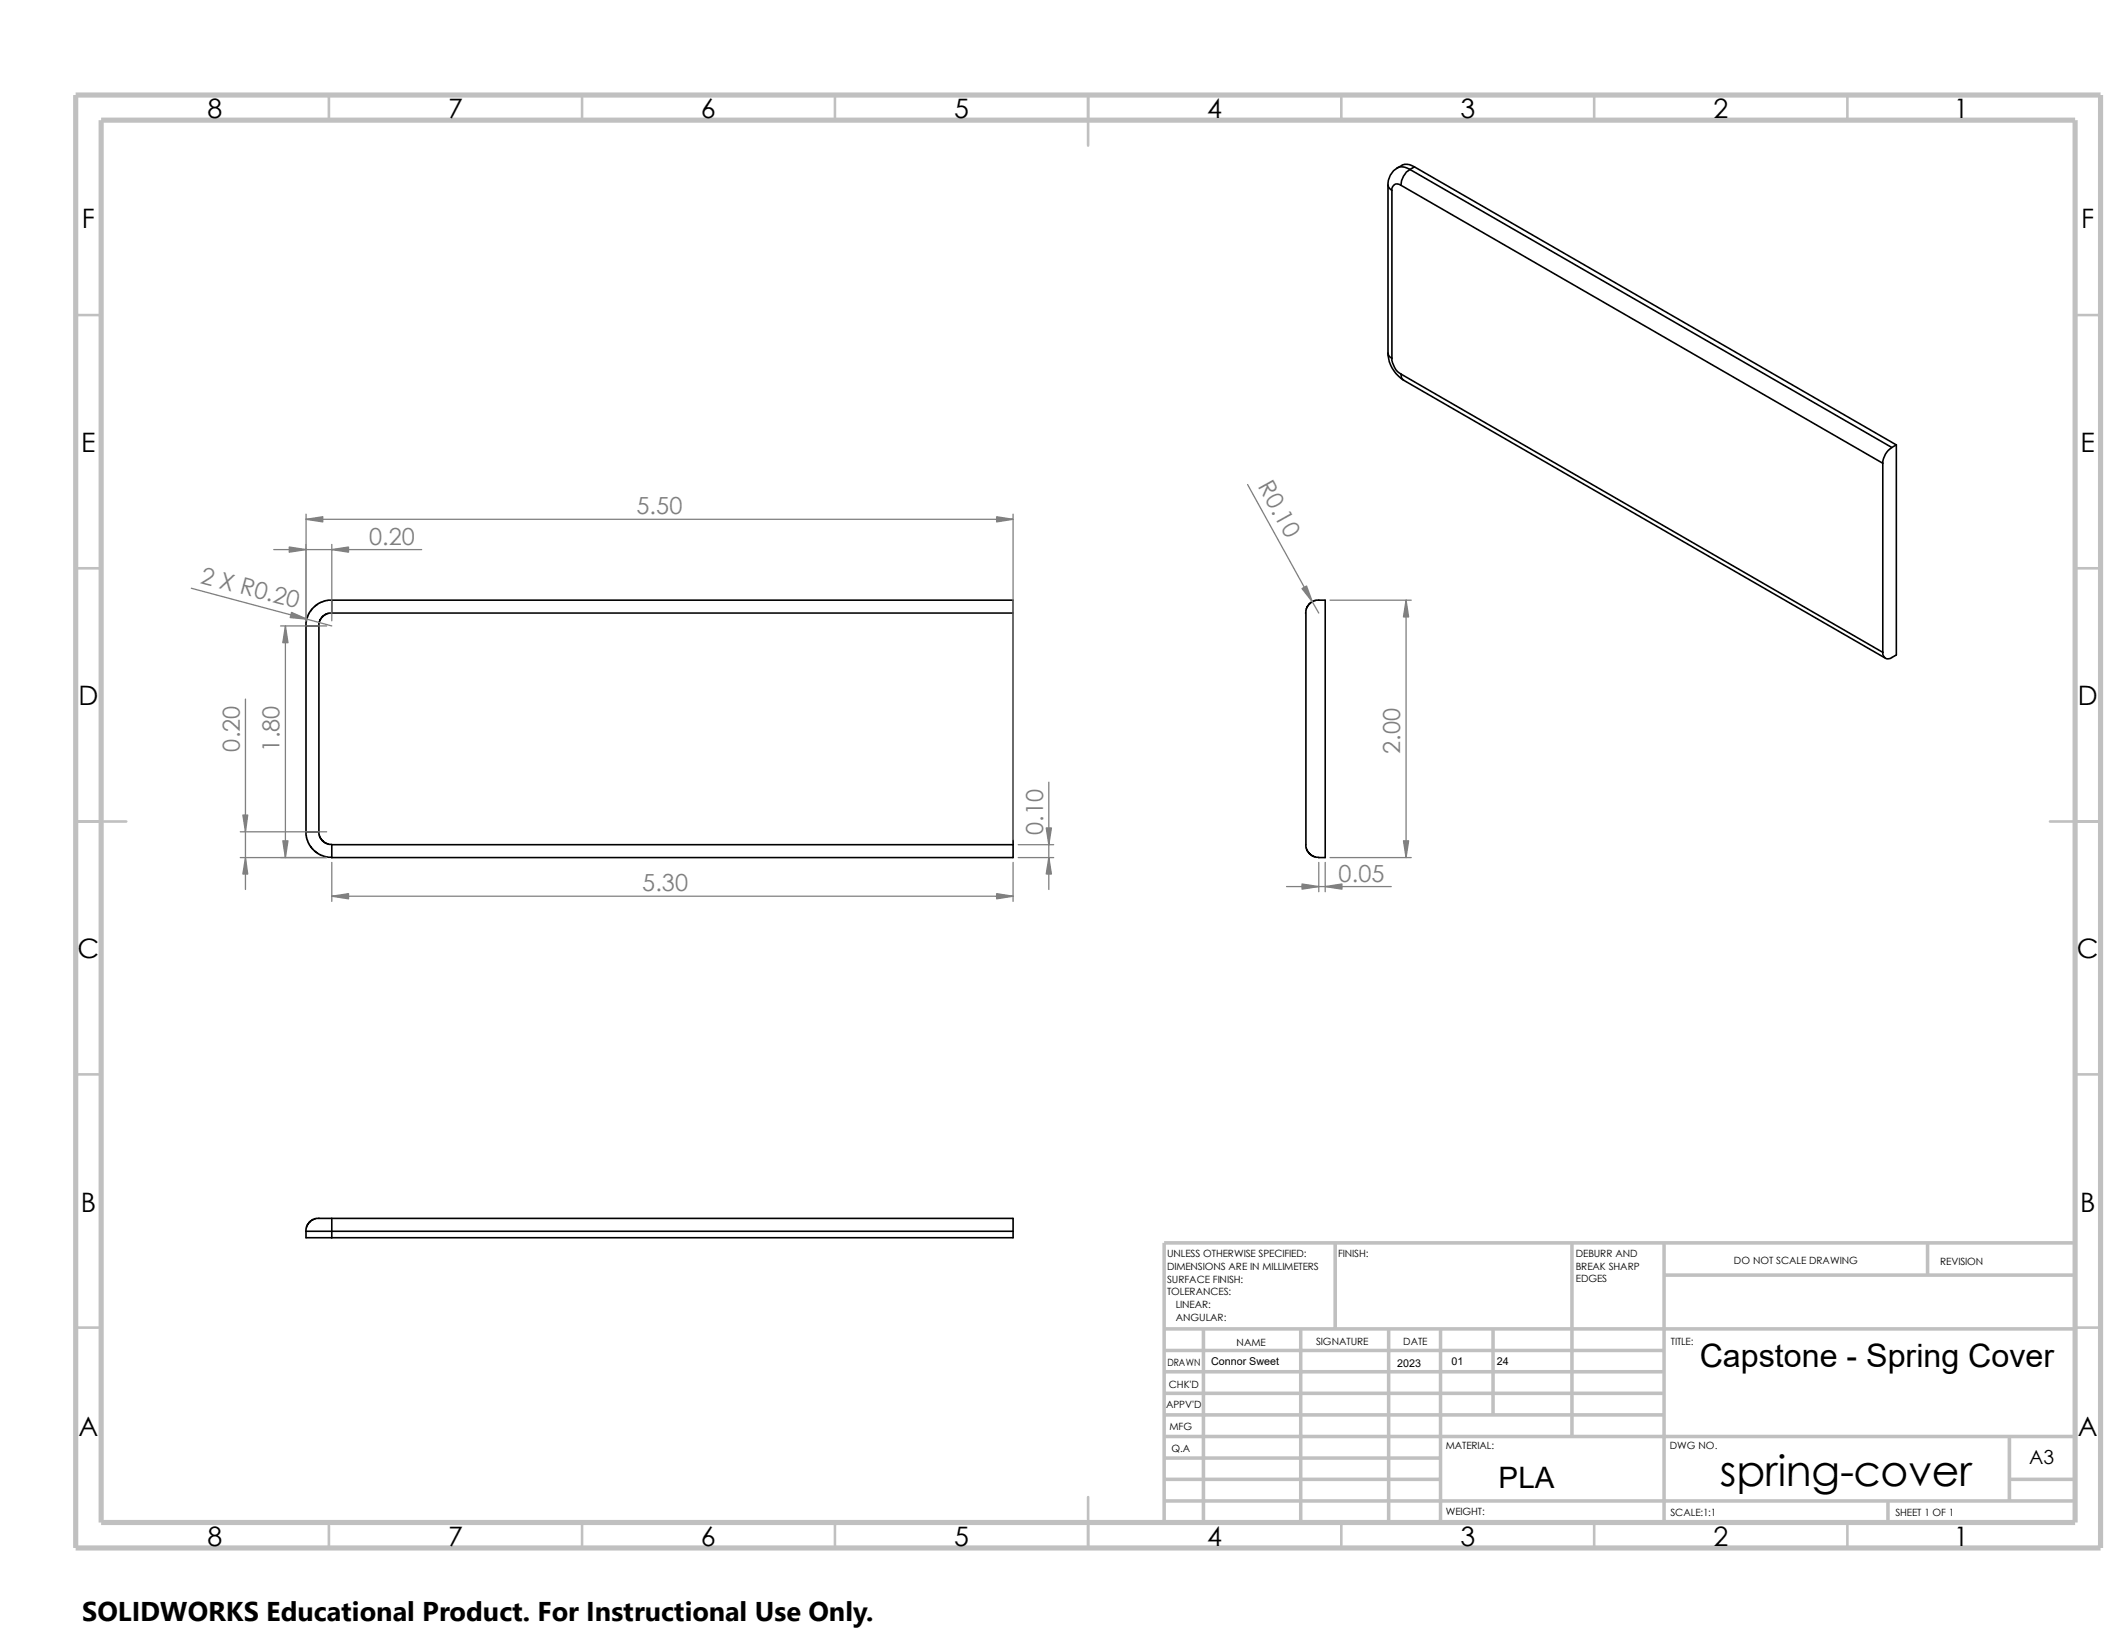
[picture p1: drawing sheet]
<svg xmlns="http://www.w3.org/2000/svg" width="279mm" height="216mm" viewBox="0 0 279 216" stroke-linecap="round" stroke-linejoin="round" font-family="sans-serif">
<g fill="none" stroke="#c0c0c0" stroke-width=".34">
<path d="M43.2 12.5v3.3M76.5 12.5v3.3M109.7 12.5v3.3M143 12.5v6.6M176.3 12.5v3.3M209.5 12.5v3.3M242.8 12.5v3.3M9.9 41.4h3.4M272.7 41.4h3.4M9.9 74.7h3.4M272.7 74.7h3.4M9.9 107.9h6.7"/>
<path d="M269.4 107.9h6.7M9.9 141.2h3.4M272.7 141.2h3.4M9.9 174.5h3.4M272.7 174.5h3.4M143 196.7v6.7M43.2 200.1v3.3M76.5 200.1v3.3M109.7 200.1v3.3M176.3 200.1v3.3M209.5 200.1v3.3M242.8 200.1v3.3"/>
</g>
<g fill="none" stroke="#c0c0c0" stroke-width=".47">
<path d="M153 174.6h119.7M153 177.5h65.7M158.2 174.6v25.5M170.9 174.6v25.5M175.5 163.3v11.3M182.5 174.6v25.5M189.3 174.6v25.5M196.2 174.6v11.3M206.6 163.3v25.5M218.7 167.6h54M218.7 163.3v36.8M253.3 163.3v4.3"/>
<path d="M272.7 163.3h-119.7v36.8M153 180.3h65.7M153 183.1h65.7M153 185.9h65.7M153 197.2h119.7M153 188.8h119.7M153 191.6h36.3M153 194.4h36.3M248.1 197.2v2.9M264.1 194.4h8.6M264.1 188.8v8.4"/>
</g>
<path d="M9.9 12.5h266.2v190.9h-266.2zM13.3 15.8h259.4v184.3h-259.4z" fill="none" stroke="#c0c0c0" stroke-width=".68" stroke-linecap="butt"/>
<g fill="none" stroke="#000" stroke-width=".21">
<path d="M182.4 24.3a.91 .91 0 0 0 .5 .7M182.4 24.3v22.1M182.9 25v22.1M183.6 22.1a2.47 2.47 0 0 0-1.2 2.2M183.6 22.1a1.59 1.59 0 0 1 1.7 .2M184.1 24.3a.72 .72 0 0 0-.8 0 .72 .72 0 0 0-.4 .7M184.1 24.3l63.3 36.6M185.3 22.3a2.57 2.57 0 0 0-1.2 2M185.3 22.3l63.3 36.5M185.9 21.9l-.6 .4M185.9 21.9a1.77 1.77 0 0 0-2.3 .2M185.9 21.9l63.3 36.6"/>
<path d="M182.4 46.4a4.4 4.4 0 0 0 2 3.6M182.4 46.4a.76 .76 0 0 0 .5 .7M182.9 47.1a2.57 2.57 0 0 0 1.2 2M184.1 49.1a.84 .84 0 0 0 .3 .9M184.1 49.1l63.3 36.6M184.4 50l63.4 36.5M248.6 58.8a2.57 2.57 0 0 0-1.2 2.1M249.2 58.5v27.6a1.63 1.63 0 0 1-1.3 .5l-.1-.1a.83 .83 0 0 1-.4-.8M249.2 58.5l-.6 .3M43.6 78.8l-.8 .1-.6 .2-.7 .4-.6 .6-.6 1.2-.1 1M247.4 60.9v24.8M40.2 82.3v27h1.7"/>
<path d="M40.2 82.3h1.7v27M43.6 80.6v-1.7h89.5v1.7M43.6 80.6h-.5l-.6 .3-.5 .6-.1 .8M43.6 80.6h89.5M133.1 80.6v30.4M171.6 80.6v30.7l.3 .6 .6 .6 .4 .1 1.3 .1v-33.8h-1.3l-.4 .1-.7 .7-.2 .9M40.2 109.3l.1 .7 .2 .7 .4 .7 .6 .6 1 .5 1.1 .2M41.9 109.3l.1 .7 .5 .6 .6 .3 .5 .1M43.6 111v1.7M43.6 111h89.5M133.1 111v1.7h-89.5M40.2 161.8h3.4"/>
<path d="M40.2 161.8v.8h3.4M41.9 160.1h1.7M41.9 160.1l-.8 .1-.5 .5-.3 .5-.1 .6M43.6 160.1v1.7M43.6 160.1h89.5v1.7M43.6 161.8v.8M43.6 161.8h89.5M133.1 161.8v.8h-89.5"/>
</g>
<g fill="none" stroke="#808080" stroke-width=".17">
<path d="M25.1 77.3l18.5 5M36 72.2h19.4M40.2 68.2h92.9M40.2 67.6v14M43.6 71.5v10.1M133.1 67.6v42.7M164 63.7l9.3 16.9M174.8 78.9h10.7M184.8 78.9v33.8M32.3 91.9v25M36.9 82.3h6M37.5 82.3v30.4"/>
<path d="M31.6 109.3h11.3M31.6 112.7h11.3M43.6 113.3v5.1M43.6 117.8h89.5M133.1 113.3v5.1M133.8 112.7h4.7M133.8 111h4.7M137.8 102.8v14.1M169.1 116.5h13.7M173.3 113.3v3.9M174.2 113.3v3.9M174.8 112.7h10.7"/>
</g>
<g fill="#808080" stroke="#808080" stroke-width=".17">
<path d="M131 67.9l2.1 .3-2.1 .4z"/>
<path d="M31.9 107.1h.7l-.3 2.2z"/>
<path d="M37.2 110.5h.6l-.3 2.2z"/>
<path d="M32.3 112.7l.3 2.2h-.7z"/>
<path d="M37.5 82.3l.3 2.2h-.6z"/>
<path d="M137.8 112.7l.4 2.2h-.7z"/>
<path d="M38.3 80.5l2 .9-2.2-.2z"/>
<path d="M137.5 108.8h.7l-.4 2.2z"/>
<path d="M38 71.9l2.2 .3-2.2 .4z"/>
<path d="M43.6 72.2l2.2-.3v.7z"/>
<path d="M40.2 68.2l2.2-.3v.7z"/>
<path d="M131 117.4l2.1 .4-2.1 .3z"/>
<path d="M43.6 117.8l2.2-.4v.7z"/>
<path d="M171.1 77.3l.6-.3 .8 2.1z"/>
<path d="M184.4 110.5h.7l-.3 2.2z"/>
<path d="M184.8 78.9l.3 2.2h-.7z"/>
<path d="M171.1 116.2l2.2 .3-2.2 .3z"/>
<path d="M174.2 116.5l2.2-.3v.6z"/>
</g>
<path d="M10.8 209.2h104.1v6.7h-104.1z" fill="#fff"/>
<text font-size="5.6" x="226" y="195.3">spring-cover</text>
<text font-size="4.2" x="223.4" y="179.7">Capstone - Spring Cover</text>
<text font-size="3.9" x="197" y="195.5">PLA</text>
<text font-size="3.6" x="10.8" y="213">SOLIDWORKS Educational Product. For Instructional Use Only.</text>
<g font-size="3.5">
<text x="27.3" y="15.5">8</text>
<text x="58.9" y="15.5">7</text>
<text x="92.1" y="15.5">6</text>
<text x="125.4" y="15.5">5</text>
<text x="158.7" y="15.5">4</text>
<text x="191.9" y="15.5">3</text>
<text x="225.2" y="15.5">2</text>
<text x="256.8" y="15.5">1</text>
<text x="10.8" y="30">F</text>
<text x="273.5" y="30">F</text>
<text x="10.7" y="59.4">E</text>
<text x="273.4" y="59.4">E</text>
<text x="10.3" y="92.7">D</text>
<text x="273.1" y="92.7">D</text>
<text x="10.2" y="125.9">C</text>
<text x="273" y="125.9">C</text>
<text x="10.6" y="159.2">B</text>
<text x="273.4" y="159.2">B</text>
<text x="10.3" y="188.6">A</text>
<text x="273.1" y="188.6">A</text>
<text x="27.3" y="203.1">8</text>
<text x="58.9" y="203.1">7</text>
<text x="92.1" y="203.1">6</text>
<text x="125.4" y="203.1">5</text>
<text x="158.7" y="203.1">4</text>
<text x="191.9" y="203.1">3</text>
<text x="225.2" y="203.1">2</text>
<text x="256.8" y="203.1">1</text>
</g>
<g font-size="3.1" fill="#808080">
<text x="165.3" y="63.9" transform="rotate(61 165.3 63.9)">R0.10</text>
<text x="48.5" y="71.6">0.20</text>
<text x="83.6" y="67.6">5.50</text>
<text x="26.2" y="76.6" transform="rotate(15 26.2 76.6)">2 X R0.20</text>
<text x="31.5" y="98.8" transform="rotate(-90 31.5 98.8)">0.20</text>
<text x="36.7" y="98.8" transform="rotate(-90 36.7 98.8)">1.80</text>
<text x="184" y="99.1" transform="rotate(-90 184 99.1)">2.00</text>
<text x="137.1" y="109.7" transform="rotate(-90 137.1 109.7)">0.10</text>
<text x="84.4" y="117.1">5.30</text>
<text x="175.9" y="115.9">0.05</text>
</g>
<text font-size="2.5" x="266.7" y="192.4">A3</text>
<g font-size="1.4">
<text x="159.2" y="179.3">Connor Sweet</text>
<text x="183.6" y="179.6">2023</text>
<text x="190.8" y="179.3">01</text>
<text x="196.7" y="179.3">24</text>
</g>
<g font-size="1.3">
<text x="153.4" y="165.2">UNLESS OTHERWISE SPECIFIED:</text>
<text x="153.4" y="166.9">DIMENSIONS ARE IN MILLIMETERS</text>
<text x="175.9" y="165.2">FINISH:</text>
<text x="207.1" y="165.2">DEBURR AND</text>
<text x="207.1" y="166.8">BREAK SHARP</text>
<text x="227.9" y="166.2">DO NOT SCALE DRAWING</text>
<text x="255" y="166.3">REVISION</text>
<text x="153.4" y="170.2">TOLERANCES:</text>
<text x="153.4" y="168.6">SURFACE FINISH:</text>
<text x="154.5" y="171.9">LINEAR:</text>
<text x="154.5" y="173.5">ANGULAR:</text>
<text x="207.1" y="168.5">EDGES</text>
<text x="153.4" y="179.5">DRAWN</text>
<text x="162.5" y="176.8">NAME</text>
<text x="173" y="176.8">SIGNATURE</text>
<text x="184.4" y="176.8">DATE</text>
<text x="219.6" y="176.8">TITLE:</text>
<text x="153.2" y="185.1">APPV'D</text>
<text x="153.6" y="182.4">CHK'D</text>
<text x="153.7" y="188">MFG</text>
<text x="154" y="190.8">Q.A</text>
<text x="190" y="190.5">MATERIAL:</text>
<text x="219.5" y="190.5">DWG NO.</text>
<text x="190" y="199.1">WEIGHT:</text>
<text x="219.5" y="199.2">SCALE:1:1</text>
<text x="249.1" y="199.2">SHEET 1 OF 1</text>
</g>
</svg>
